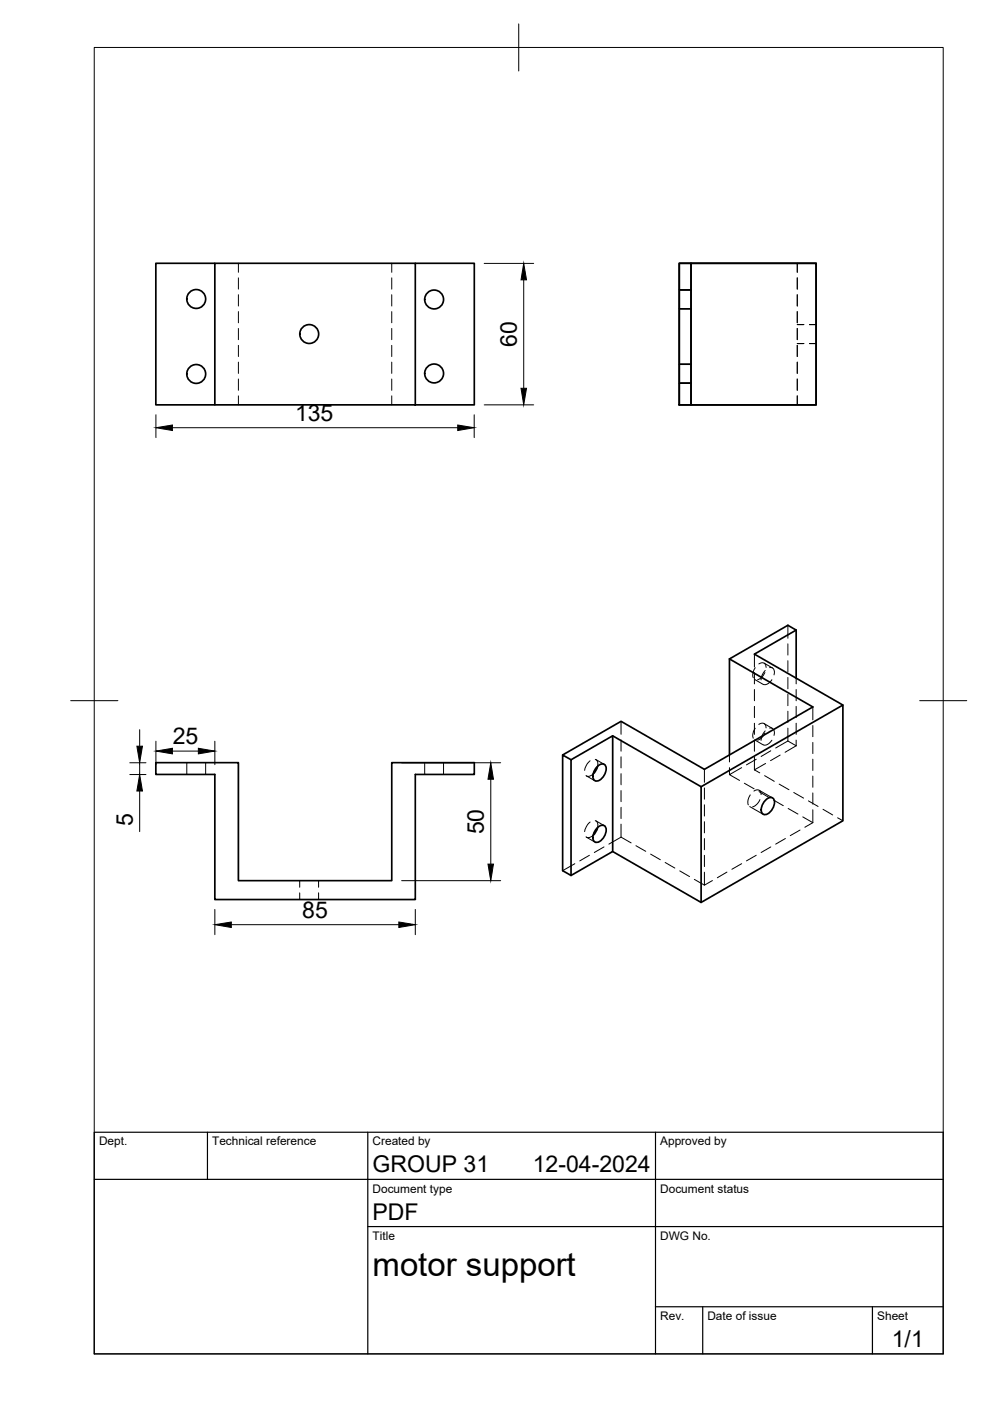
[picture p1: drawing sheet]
<svg xmlns="http://www.w3.org/2000/svg" width="210mm" height="297mm" viewBox="0 0 210 297" stroke-linecap="round" stroke-linejoin="round" font-family="sans-serif">
<!-- layer: Visible -->
<g fill="none" stroke="#000" stroke-width=".36">
<path d="M45.6 55.8h-12.6v30h12.6M45.6 55.8h42.5v30h-42.5zM88.1 55.8h12.5v30h-12.5M144 55.8h2.5v30h-2.5zM146.5 55.8h26.5v30h-26.5M154.7 139.7l17.6 10.2-22.9 13.2-17.7-10.2-12.4 7.2M154.7 139.7v20.4M168.8 133.6l-8.8 5.1 18.7 10.8-30 17.3M168.8 133.6v10.2M168.8 133.6l-1.8-1-12.3 7.1M129.9 156l18.8 10.8v24.5l-18.8-10.8M178.7 149.5v24.5l-30 17.3"/>
<path d="M33 161.7h17.5v25h32.6v-25h17.5v2.5h-12.5v26.5h-42.5v-26.5h-12.6zM121.1 161.1l-1.8-1v24.5l1.8 1 8.8-5.1v-24.5l-8.8 5.1v24.5M126.7 175.5l-.2 .7-.7 .9M126.7 162.5l-.2 .7-.7 .9M126.7 175.4a1 1 0 0 1 1.4-.3 1 1 0 0 1 .4 1.3l-.4 1a1.62 1.62 0 0 1-2.1 1 2.4 2.4 0 0 1 .7-3zM126.7 162.4a1 1 0 0 1 1.4-.3 1 1 0 0 1 .4 1.3l-.4 1a1.62 1.62 0 0 1-2.1 1 2.4 2.4 0 0 1 .7-3zM162.4 169.5a1 1 0 0 1 1.4-.3 1 1 0 0 1 .4 1.3l-.4 1a1.62 1.62 0 0 1-2.1 1 2.4 2.4 0 0 1 .7-3z"/>
<circle cx="41.6" cy="79.3" r="2"/>
<circle cx="41.6" cy="63.4" r="2"/>
<circle cx="65.6" cy="70.8" r="2"/>
<circle cx="92" cy="63.5" r="2"/>
<circle cx="92" cy="79.2" r="2"/>
</g>
<!-- layer: Hidden -->
<g fill="none" stroke="#000" stroke-width=".21">
<path d="M50.5 55.8v1.9M50.5 58.9v2.4M83.1 55.8v1.9M83.1 58.9v2.4M169 55.8v1.9M169 58.9v2.4M50.5 62.5v2.4M50.5 66.1v2.3M50.5 69.6v2.4M50.5 73.2v2.4M50.5 76.8v2.4M83.1 62.5v2.4"/>
<path d="M83.1 66.1v2.3M83.1 69.6v2.4M83.1 73.2v2.4M83.1 76.8v2.4M144 77.3h2.5M144 61.4h2.5M144 65.4h2.5M144 77.2h2.5M144 61.5h2.5M144 65.5h2.5M169 62.5v2.4M169 66.1v2.3"/>
<path d="M169 69.6v2.4M169 73.2v2.4M169 76.8v2.4M169 72.8h1.4M169 68.8h1.4M171.6 72.8h1.4M171.6 68.8h1.4M50.5 80.4v2.3M50.5 83.9v1.9M83.1 80.4v2.3M83.1 83.9v1.9M144 81.3h2.5"/>
<path d="M144 81.2h2.5M169 80.4v2.3M169 83.9v1.9M160 138.7v2.7M167 132.6v2.7M167 136.5v2.4M131.7 152.9v2.8M131.7 156.9v2.4M160 142.6v2.4M160 146.2v2.4M160 149.8v2.4M160 153.3v2.4"/>
<path d="M160 156.9v2.4M160 156.9l1.8 1M160 144.1l1.8 1M160.1 154.4a2.49 2.49 0 0 0-.4 2.1M160.1 141.6a2.49 2.49 0 0 0-.4 2.1M160.9 153.6a.89 .89 0 0 1 1-.2 .89 .89 0 0 1 .5 .9M160.9 140.8a.9 .9 0 0 1 1-.2 .9 .9 0 0 1 .5 .9M162 153.4l1.8 1M162 140.6l1.8 1M162.2 155.4l-.8 1.2-.8 .3M162.2 142.6l-.8 1.1-.8 .4M162.2 155l-.6 1-.2 1"/>
<path d="M162.2 142.1l-.6 1.1-.2 1M163.2 154.4a.98 .98 0 0 1 1 .4 .98 .98 0 0 1-.1 1.1M163.2 141.5a.98 .98 0 0 1 1 .5 .98 .98 0 0 1-.1 1.1M163.4 159.2l-2 1.2M163.7 156.9a1.62 1.62 0 0 1-1.9 1M163.7 144.1a1.68 1.68 0 0 1-1.9 1M167 140.1v2.4M167 143.6v2.4M167 147.2v2.4M167 150.8v2.4M167 154.4v2.7M167 157.1l1.8 1"/>
<path d="M167 157.1l-2.5 1.5M168.8 158.1l-2.3 1.4M168.8 143.8v1.2M168.8 146.2v2.4M168.8 149.8v2.4M168.8 153.3v2.4M168.8 156.9v1.2M172.3 149.9v2.7M172.3 153.8v2.4M172.3 157.4v2.4M39.6 161.7v2.5M43.6 161.7v2.5"/>
<path d="M90 161.7v2.5M94 161.7v2.5M124.4 177.5l1.7 1M124.4 164.5l1.7 1M125.1 174.3a3.4 3.4 0 0 0-1.1 2M125.1 161.3a3.3 3.3 0 0 0-1.1 2M125.8 177.1l-.8 .5-.8-.2M125.8 164.1l-.8 .5-.8-.2M126.2 174l.3 .1 .2 .4v1M126.2 161l.5 .6v.9M126.3 174l1.8 1.1M126.3 161l1.8 1.1"/>
<path d="M128.1 179.6l-2.1 1.1M131.7 177.5l2.1 1.2M131.7 160.5v2.3M131.7 164v2.4M131.7 167.6v2.4M131.7 171.2v2.4M131.7 174.7v2.8M131.7 177.5l-2.6 1.5M134.8 179.3l2.1 1.2M149.4 163.1v2.8M149.4 167.1v2.3M149.4 170.6v2.4"/>
<path d="M149.4 174.2v2.4M149.4 177.8v2.4M154.7 160.1v1.5M154.7 162.8v1.4M157.2 162.8l-2.5 1.4 2.1 1.3M157.8 166.1l2.1 1.1M159 171l2.8 1.6M159.1 168.5a2.39 2.39 0 0 0-.4 2.2M159.9 167.7a.88 .88 0 0 1 1-.2 .88 .88 0 0 1 .5 1M160 160.5v2.7M160 163.2l1.1 .7M160.3 161l-2 1.2"/>
<path d="M160.9 167.8l2.1 1.2M161 167.6l2.8 1.6M161.1 169.5l-.6 .9-.9 .7M162.1 164.5l2.1 1.2M162.3 161.9l-2.3 1.3M163.4 179.6l-2 1.1M164 169.6l2.1 1.2M165.2 166.3l2.1 1.1M165.4 160.1l-2 1.2M166.5 177.8l-2 1.2M167.1 171.4l2.1 1.2M168.3 168l2.1 1.2"/>
<path d="M169.6 176l-2 1.2M170.2 173.2l2.1 1.2M171.4 169.8l2.1 1.2M172.3 161v2.4M172.3 164.5v2.4M172.3 168.1v2.4M172.3 171.7v2.7M172.3 174.4l-1.7 1M174.5 171.6l2.1 1.2M177.6 173.4l1.1 .6M63.5 186.7v1.4M63.5 189.3v1.4"/>
<path d="M67.5 186.7v1.4M67.5 189.3v1.4M121.9 183.1l-2.6 1.5M125 181.3l-2.1 1.2M137.9 181.1l2.1 1.2M141 182.9l2.1 1.2M144.1 184.6l2.1 1.3M147.2 186.4l2.2 1.3M149.4 184.9v2.8l1.6-1M149.4 181.3v2.4M154.1 184.9l-2 1.2M157.2 183.1l-2 1.2"/>
<path d="M160.3 181.3l-2 1.2"/>
</g>
<!-- layer: BORDER -->
<path d="M20 10.1h180v276.9h-180zM110 5.1v10M15 148.6h10M195 148.6h10" fill="none" stroke="#000" stroke-width=".21"/>
<!-- layer: TITLEBLOCK -->
<path d="M20 240.1h180v46.9h-180zM20 250h180M44 240.1v9.9M78 240.1v46.9M139 240.1v46.9M78 260.1h122M139 277.1h61M149 277.1v9.9M185 277.1v9.9" fill="none" stroke="#000" stroke-width=".25"/>
<!-- layer: FD_Dimensions -->
<g fill="none" stroke="#000" stroke-width=".21">
<path d="M102.7 55.8h10.5M111 59.3v23M33.1 87.9v4.9M36.6 90.7h60.4M100.5 87.9v4.9M102.7 85.8h10.5M29.6 154.7v3.5M33.1 157.1v5M36.6 159.2h5.5M45.6 157.1v5M27.5 161.7h3.4M27.5 164.2h3.4"/>
<path d="M29.6 161.7v2.5M29.6 167.7v8.6M85.2 161.7h21M104.1 165.2v18M45.6 192.8v5.4M49 196.1h35.6M85.2 186.7h21M88.1 192.8v5.4"/>
</g>
<path d="M111 55.8l.6 3.5h-1.1zM33.1 90.7l3.5-.6v1.2zM97 90.1l3.5 .6-3.5 .6zM110.5 82.3h1.1l-.6 3.5zM29 158.2h1.2l-.6 3.5zM33.1 159.2l3.5-.5v1.1zM42.1 158.7l3.5 .5-3.5 .6zM29.6 164.2l.6 3.5h-1.2zM104.1 161.7l.5 3.5h-1.1zM45.6 196.1l3.4-.6v1.1zM84.6 195.5l3.5 .6-3.5 .5zM103.5 183.2h1.1l-.5 3.5z" fill="#000" stroke="#000" stroke-width=".21"/>
<text font-size="7" x="79" y="270.6">motor support</text>
<g font-size="4.9">
<text x="109.6" y="73.5" transform="rotate(-90 109.6 73.5)">60</text>
<text x="62.5" y="89.2">135</text>
<text x="36.6" y="157.8">25</text>
<text x="28.2" y="175.1" transform="rotate(-90 28.2 175.1)">5</text>
<text x="102.6" y="176.9" transform="rotate(-90 102.6 176.9)">50</text>
<text x="64.1" y="194.6">85</text>
<text x="79" y="248.5">GROUP 31</text>
<text x="113" y="248.5">12-04-2024</text>
<text x="79" y="258.6">PDF</text>
<text x="189.1" y="285.7">1/1</text>
</g>
<g font-size="2.5">
<text x="21" y="242.9">Dept.</text>
<text x="45" y="242.9">Technical reference</text>
<text x="79" y="242.9">Created by</text>
<text x="140" y="242.9">Approved by</text>
<text x="79" y="252.8">Document type</text>
<text x="140" y="252.8">Document status</text>
<text x="79" y="262.9">Title</text>
<text x="140" y="262.9">DWG No.</text>
<text x="140" y="279.9">Rev.</text>
<text x="150" y="279.9">Date of issue</text>
<text x="186" y="279.9">Sheet</text>
</g>
</svg>
